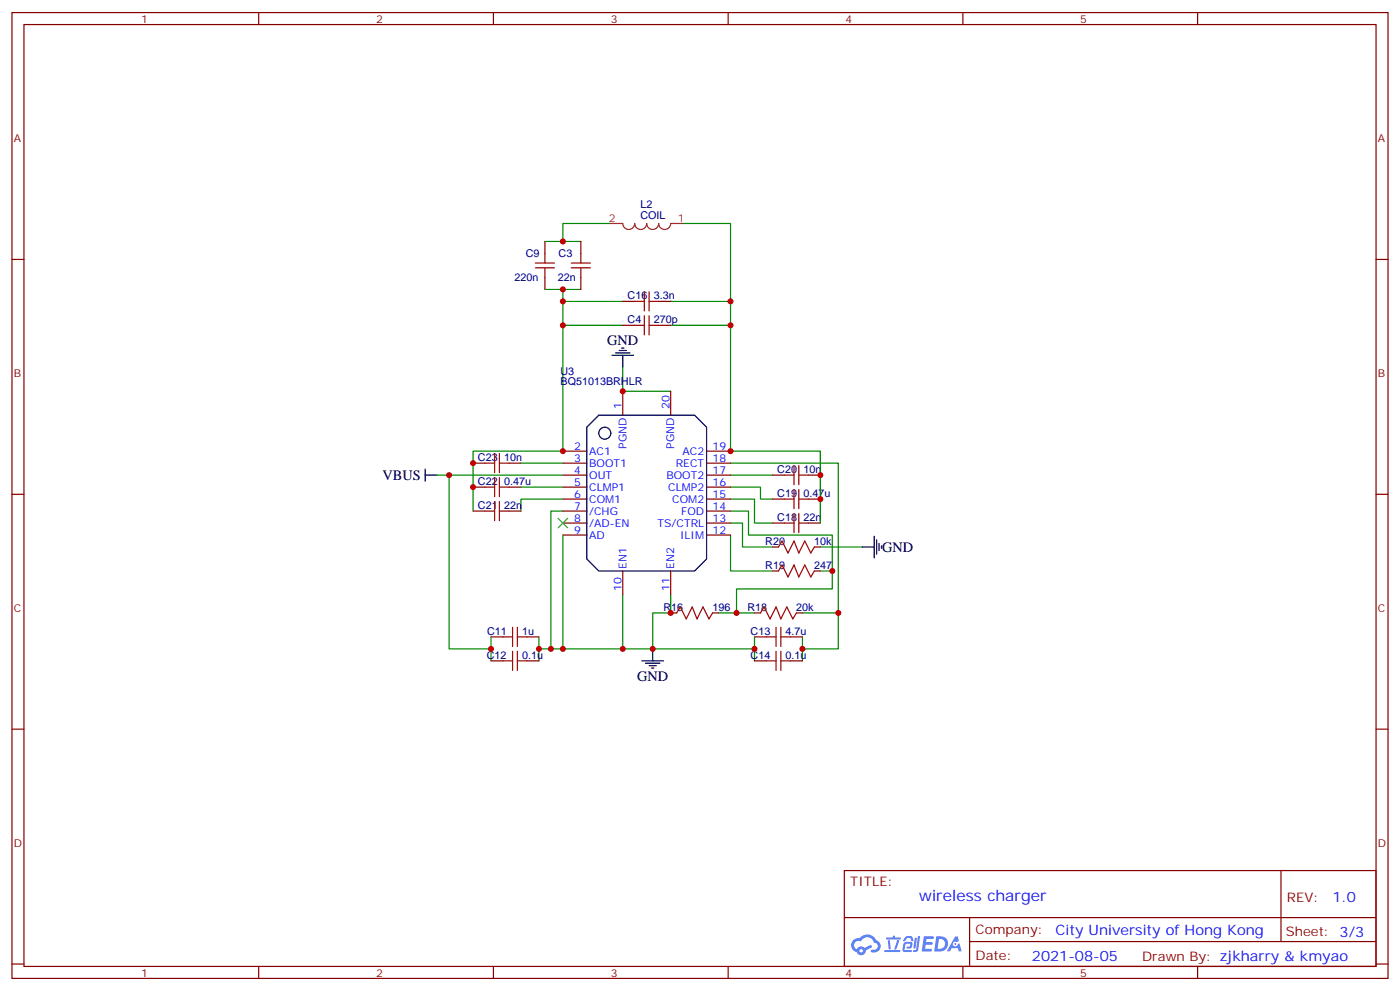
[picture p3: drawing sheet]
<svg xmlns="http://www.w3.org/2000/svg" width="412mm" height="292mm" viewBox="0 0 412 292" stroke-linecap="round" stroke-linejoin="round" font-family="sans-serif">
<g fill="none" stroke="#870000" stroke-width=".35">
<path d="M3.5 3.7h405.4v284.3h-405.4zM7.1 7.2h398.2v277.3h-398.2zM76.2 3.7v3.5M145.3 3.7v3.5M214.5 3.7v3.5M283.6 3.7v3.5M352.8 3.7v3.5M3.5 76.4h3.6M405.3 76.4h3.6M3.5 145.5h3.6M405.3 145.5h3.6M3.5 214.7h3.6"/>
<path d="M405.3 214.7h3.6M248.7 256.3h156.6v28.2h-156.6zM377.3 256.3v20.9M248.7 270.1h156.5M285.6 277.2h119.6M285.6 270.1v14.2M3.5 283.8h3.6M76.2 284.5v3.5M145.3 284.5v3.5M214.5 284.5v3.5M283.6 284.5v3.5M352.8 284.5v3.5"/>
<path d="M405.3 283.8h3.6"/>
</g>
<g fill="#5487ff">
<path d="M272.1 275.6h2.6l.3 .2-.1 .6h-2l-.1 1h1.6l.4 .4-.4 .3h-1.7l-.2 1.2 1.8 .1 .3 .3-.2 .4h-2.9z"/>
<path d="M281.4 275.7h.7l.4 1.3-.7 .3a.74 .74 0 0 0-1.1 .3 .74 .74 0 0 0 .5 1.1 .74 .74 0 0 0 .9-.7l.5-.3 .7 2.4h-.9l-.2-1h-1.9l-.5 1h-.9z"/>
<path d="M269.5 276.1h.6l-.4 2.9a.31 .31 0 0 1-.3 .3 .31 .31 0 0 1-.3-.3z"/>
<path d="M270.4 275.6h.6l-.5 4a.89 .89 0 0 1-.7 .7 .89 .89 0 0 1-.9-.3l1-.5z"/>
<path d="M266.8 275.8l.6-.2 1.2 .1 .5 1.3-.6 .1-.4-.9-1 .1a.95 .95 0 0 1-1 .8l-.1-.2z"/>
<path d="M266.4 277.5l1.8-.2a1.04 1.04 0 0 1 .6 1.1 1.04 1.04 0 0 1-.8 .9h-.7a.29 .29 0 0 1-.3-.4 .29 .29 0 0 1 .3-.2h.7l.2-.8h-1.4l-.4 1.7 1.9 .1a.29 .29 0 0 1 .3 .3 .29 .29 0 0 1-.3 .3h-2l-.4-.3 .2-2.1z"/>
<path d="M260.5 279.7h4.4a.3 .3 0 0 1 .3 .3 .3 .3 0 0 1-.3 .3h-4.3z"/>
<path d="M264.3 276.8h.6l-.5 1.6a1.02 1.02 0 0 1-.7 1.2l-.2-.3z"/>
<path d="M261.5 276.8h.6l.3 2.4-.3 .3-.3-.2z"/>
<path d="M261.1 276h1.9l.2-.5h.5l-.1 .5h1.5a.29 .29 0 0 1 .3 .3 .29 .29 0 0 1-.3 .3h-3.9z"/>
<path d="M275.8 275.6l-.6 4.5h1.4a2.27 2.27 0 0 0 2.7-2.3 2.27 2.27 0 0 0-2.7-2.2zM276.6 276.4a1.5 1.5 0 0 1 1.8 1.6 1.5 1.5 0 0 1-1.9 1.3h-.3z"/>
<path d="M251.4 276.8a2.09 2.09 0 0 0 1 3.5 1.37 1.37 0 0 0 1.5 .9 1.37 1.37 0 0 0 1.1-1.4l2-1-.5-.7-1.8 1a1.4 1.4 0 0 0-2.3 .4 1.32 1.32 0 0 1-.6-1.9 1.32 1.32 0 0 1 1.9-.4 2.02 2.02 0 0 1 2-1.3 2.02 2.02 0 0 1 1.8 1.6 1.09 1.09 0 0 1 1.1 1.4 1.09 1.09 0 0 1-1.6 .7 .41 .41 0 0 0-.5 .3 .41 .41 0 0 0 .4 .5 1.89 1.89 0 0 0 2.4-1.2 1.89 1.89 0 0 0-1.2-2.4 2.98 2.98 0 0 0-5-.6l-1 .1zM253.2 279.9a.52 .52 0 0 1 1 0 .52 .52 0 0 1-1 0z"/>
<circle cx="281.4" cy="277.9" r=".28"/>
</g>
<g fill="none" stroke="#008700" stroke-width=".35">
<path d="M160.5 71.1h10.6M179.9 65.8h-14.1v5.3M201.1 65.8h14.1v67h26.5v21.2M160.5 85.2h10.6M165.8 85.2v47.6h-26.5v17.7M165.8 95.8h17.6M165.8 88.7h17.6M197.6 95.8h17.6M197.6 88.7h17.6M183.4 108.1v7.1h14.2M128.8 139.9h37M132.3 139.9v51.1h12.3"/>
<path d="M153.5 136.3h12.3M215.2 136.3h31.7v54.7h-10.5v-3.5M215.2 139.9h12.3M153.5 143.4h12.3M165.8 150.5h-3.5v40.5M165.8 146.9h-12.3v3.6M165.8 157.5v33.5M215.2 150.5h5.3v7h24.7v10.6h-3.5M215.2 157.5v10.6h12.3M215.2 154h3.5v7h8.8M215.2 146.9h7v7.1h5.3M215.2 143.4h8.8v3.5h3.5"/>
<path d="M183.4 175.2v15.8M197.6 175.2v5.2h-5.3v10.6M241.7 161h12.3M245.2 168.1v5.3h-28.2v7M144.6 187.5v7.1M158.7 187.5v3.5h63.5M158.7 191v3.6M211.7 180.4h10.5M222.2 187.5v7.1M236.4 180.4h10.5M236.4 191v3.6"/>
</g>
<g fill="none" stroke="#000" stroke-width=".35">
<path d="M180.3 104.6h6.3M181.3 103.9h4.3M182.4 103.2h2.1M183.1 102.5h.7M183.4 104.6v3.5M125.2 139.9h3.6M125.2 138.1v3.5M176.4 122.2h28.2l3.5 3.6v38.8l-3.5 3.5h-28.2l-3.5-3.5v-38.8zM257.5 157.9v6.3M258.2 158.9v4.3M258.9 160v2.1M254 161h3.5"/>
<path d="M259.6 160.7v.7M189.1 194.6h6.3M190.1 195.3h4.3M191.2 196h2.1M191.9 196.7h.7M192.3 191v3.6"/>
<circle cx="178.2" cy="127.5" r="1.76"/>
</g>
<g fill="none" stroke="#a10000" stroke-width=".35">
<path d="M157.7 78.8h5.6M157.7 77.4h5.6M160.5 74.6v2.8M160.5 78.8v2.9M168.3 78.8h5.6M168.3 77.4h5.6M171.1 74.6v2.8M171.1 78.8v2.9M187 95.8h2.8M187 88.7h2.8M189.8 85.9v5.6M189.8 93v5.6"/>
<path d="M191.2 95.8h2.8M191.2 85.9v5.6M191.2 93v5.6M191.2 88.7h2.8M142.9 136.3h2.8M145.7 133.5v5.7M147.1 133.5v5.7M147.1 136.3h2.8M231.1 139.9h2.8M233.9 137.1v5.6M235.3 137.1v5.6M235.3 139.9h2.8"/>
<path d="M142.9 150.5h2.8M142.9 143.4h2.8M145.7 140.6v5.6M145.7 147.6v5.7M147.1 150.5h2.8M147.1 140.6v5.6M147.1 147.6v5.7M147.1 143.4h2.8M231.1 154h2.8M231.1 146.9h2.8M233.9 144.1v5.7M233.9 151.2v5.6"/>
<path d="M235.3 154h2.8M235.3 144.1v5.7M235.3 151.2v5.6M235.3 146.9h2.8M229.3 168.1l1.1-1.8 1.7 3.6 1.8-3.6 1.4 3.6 1.8-3.6 1.7 3.6 1.1-1.8M229.3 161l1.1-1.7 1.7 3.5 1.8-3.5 1.4 3.5 1.8-3.5 1.7 3.5 1.1-1.8M148.2 194.6h2.8M148.2 187.5h2.8M151 184.7v5.6M151 191.7v5.7M152.4 194.6h2.8M152.4 187.5h2.8"/>
<path d="M152.4 184.7v5.6M152.4 191.7v5.7M199.3 180.4l1.1-1.7 1.7 3.5 1.8-3.5 1.4 3.5 1.8-3.5 1.7 3.5 1.1-1.8M224 180.4l1.1-1.7 1.7 3.5 1.8-3.5 1.4 3.5 1.8-3.5 1.7 3.5 1.1-1.8M225.8 194.6h2.8M225.8 187.5h2.8M228.6 184.7v5.6M228.6 191.7v5.7M230 194.6h2.8M230 184.7v5.6M230 191.7v5.7M230 187.5h2.8"/>
</g>
<g fill="none" stroke="#870000" stroke-width=".35">
<path d="M160.5 71.1v3.5M171.1 71.1v3.5M160.5 81.7v3.5M171.1 81.7v3.5M183.4 95.8h3.6M183.4 88.7h3.6M194 95.8h3.6M194 88.7h3.6M183.4 115.2v7M197.6 115.2v7M139.3 136.3h3.6M149.9 136.3h3.6"/>
<path d="M165.8 139.9h7.1M165.8 136.3h7.1M165.8 132.8h7.1M208.1 139.9h7.1M208.1 136.3h7.1M208.1 132.8h7.1M227.5 139.9h3.6M238.1 139.9h3.6M139.3 150.5h3.6M139.3 143.4h3.6M149.9 150.5h3.6M149.9 143.4h3.6"/>
<path d="M165.8 154h7.1M165.8 146.9h7.1M165.8 150.5h7.1M165.8 143.4h7.1M165.8 157.5h7.1M208.1 154h7.1M208.1 146.9h7.1M208.1 150.5h7.1M208.1 143.4h7.1M208.1 157.5h7.1M227.5 154h3.6M227.5 146.9h3.6"/>
<path d="M238.1 154h3.6M238.1 146.9h3.6M183.4 168.1v7.1M197.6 168.1v7.1M227.5 168.1h1.8M227.5 161h1.8M239.9 168.1h1.8M239.9 161h1.8M144.6 194.6h3.6M144.6 187.5h3.6M155.2 194.6h3.5M155.2 187.5h3.5"/>
<path d="M197.6 180.4h1.7M209.9 180.4h1.8M222.2 180.4h1.8M222.2 194.6h3.6M222.2 187.5h3.6M232.8 194.6h3.6M232.8 187.5h3.6M234.6 180.4h1.8"/>
</g>
<path d="M179.9 65.8h3.5a1.76 1.76 0 0 0 1.8 1.8 1.76 1.76 0 0 0 1.8-1.8 1.76 1.76 0 0 0 1.7 1.8 1.76 1.76 0 0 0 1.8-1.8 1.76 1.76 0 0 0 1.8 1.8 1.76 1.76 0 0 0 1.7-1.8 1.76 1.76 0 0 0 1.8 1.8 1.76 1.76 0 0 0 1.8-1.8h3.5" fill="none" stroke="#8c2424" stroke-width=".35"/>
<path d="M164.4 152.6l2.8 2.8M167.2 152.6l-2.8 2.8" fill="none" stroke="#3c3" stroke-width=".35"/>
<g fill="#c00">
<circle cx="162.3" cy="191" r=".88"/>
<circle cx="165.8" cy="191" r=".88"/>
<circle cx="197.6" cy="180.4" r=".88"/>
<circle cx="183.4" cy="191" r=".88"/>
<circle cx="217" cy="180.4" r=".88"/>
<circle cx="245.2" cy="168.1" r=".88"/>
<circle cx="192.3" cy="191" r=".88"/>
<circle cx="246.9" cy="180.4" r=".88"/>
<circle cx="144.6" cy="191" r=".88"/>
<circle cx="132.3" cy="139.9" r=".88"/>
<circle cx="158.8" cy="191" r=".88"/>
<circle cx="222.3" cy="191" r=".88"/>
<circle cx="236.4" cy="191" r=".88"/>
<circle cx="241.7" cy="146.9" r=".88"/>
<circle cx="241.7" cy="139.9" r=".88"/>
<circle cx="215.2" cy="132.8" r=".88"/>
<circle cx="139.3" cy="143.4" r=".88"/>
<circle cx="139.3" cy="136.3" r=".88"/>
<circle cx="165.8" cy="132.8" r=".88"/>
<circle cx="215.2" cy="95.8" r=".88"/>
<circle cx="215.2" cy="88.7" r=".88"/>
<circle cx="165.8" cy="95.8" r=".88"/>
<circle cx="165.8" cy="88.7" r=".88"/>
<circle cx="165.8" cy="85.2" r=".88"/>
<circle cx="165.8" cy="71.1" r=".88"/>
<circle cx="183.4" cy="115.2" r=".88"/>
</g>
<text font-size="4.6" fill="#00f" x="270.8" y="265.3">wireless charger</text>
<g font-size="4.2">
<text x="178.9" y="101.4">GND</text>
<text x="112.7" y="141.3">VBUS</text>
<text x="259.8" y="162.5">GND</text>
<text x="187.7" y="200.6">GND</text>
</g>
<g font-size="4.2" fill="#00f">
<text x="392.5" y="265.6">1.0</text>
<text x="310.9" y="275.1">City University of Hong Kong</text>
<text x="304" y="282.9">2021-08-05</text>
</g>
<g font-size="3.9" fill="#800">
<text x="250.5" y="260.9">TITLE:</text>
<text x="379.1" y="265.6">REV:</text>
<text x="287.4" y="275.1">Company:</text>
<text x="378.7" y="275.7">Sheet: 3/3</text>
<text x="287.4" y="282.8">Date:</text>
<text x="336.4" y="282.8">Drawn By: zjkharry &amp; kmyao</text>
</g>
<g font-size="3.2" fill="#800">
<text x="41.6" y="6.7">1</text>
<text x="110.8" y="6.7">2</text>
<text x="179.9" y="6.7">3</text>
<text x="249.1" y="6.7">4</text>
<text x="318.2" y="6.7">5</text>
<text x="4.1" y="41.8">A</text>
<text x="405.9" y="41.8">A</text>
<text x="4.1" y="110.9">B</text>
<text x="405.9" y="110.9">B</text>
<text x="4.1" y="180.1">C</text>
<text x="405.9" y="180.1">C</text>
<text x="4.1" y="249.2">D</text>
<text x="405.9" y="249.2">D</text>
<text x="41.6" y="287.5">1</text>
<text x="110.8" y="287.5">2</text>
<text x="179.9" y="287.5">3</text>
<text x="249.1" y="287.5">4</text>
<text x="318.2" y="287.5">5</text>
</g>
<g font-size="3.2" fill="#8d2323">
<text x="179.3" y="65.4">2</text>
<text x="199.7" y="65.4">1</text>
</g>
<g font-size="3.2" fill="#000080">
<text x="188.7" y="64.4">COIL</text>
<text x="188.7" y="61.2">L2</text>
<text x="154.9" y="75.8">C9</text>
<text x="164.6" y="75.8">C3</text>
<text x="151.6" y="82.8">220n</text>
<text x="164.4" y="82.8">22n</text>
<text x="184.9" y="88.1">C16</text>
<text x="192.6" y="88.1">3.3n</text>
<text x="184.9" y="95.2">C4</text>
<text x="192.6" y="95.2">270p</text>
<text x="165.1" y="113.4">BQ51013BRHLR</text>
<text x="165.1" y="110.5">U3</text>
<text x="140.8" y="135.7">C23</text>
<text x="148.5" y="135.7">10n</text>
<text x="140.8" y="142.8">C22</text>
<text x="148.5" y="142.8">0.47u</text>
<text x="229" y="139.3">C20</text>
<text x="236.7" y="139.3">10n</text>
<text x="140.8" y="149.8">C21</text>
<text x="148.5" y="149.8">22n</text>
<text x="229" y="146.3">C19</text>
<text x="236.7" y="146.3">0.47u</text>
<text x="229" y="153.4">C18</text>
<text x="236.7" y="153.4">22n</text>
<text x="225.4" y="160.4">R20</text>
<text x="239.9" y="160.4">10k</text>
<text x="225.4" y="167.5">R19</text>
<text x="239.9" y="167.5">247</text>
<text x="195.5" y="179.8">R16</text>
<text x="209.9" y="179.8">196</text>
<text x="220.2" y="179.8">R18</text>
<text x="234.6" y="179.8">20k</text>
<text x="143.5" y="186.9">C11</text>
<text x="153.8" y="186.9">1u</text>
<text x="221.1" y="186.9">C13</text>
<text x="231.4" y="186.9">4.7u</text>
<text x="143.4" y="193.9">C12</text>
<text x="153.8" y="193.9">0.1u</text>
<text x="221.1" y="193.9">C14</text>
<text x="231.4" y="193.9">0.1u</text>
</g>
<g font-size="3.2" fill="#00f">
<text x="183.1" y="120.5" transform="rotate(-90 183.1 120.5)">1</text>
<text x="197.2" y="120.5" transform="rotate(-90 197.2 120.5)">20</text>
<text x="169.1" y="132.5">2</text>
<text x="169.1" y="136">3</text>
<text x="173.6" y="133.9">AC1</text>
<text x="173.6" y="137.4">BOOT1</text>
<text x="184.5" y="132.1" transform="rotate(-90 184.5 132.1)">PGND</text>
<text x="198.6" y="132.1" transform="rotate(-90 198.6 132.1)">PGND</text>
<text x="199" y="137.4">RECT</text>
<text x="201" y="133.9">AC2</text>
<text x="209.9" y="136">18</text>
<text x="209.9" y="132.5">19</text>
<text x="169.1" y="139.5">4</text>
<text x="169.1" y="143.1">5</text>
<text x="173.6" y="140.9">OUT</text>
<text x="196.3" y="140.9">BOOT2</text>
<text x="209.9" y="143.1">16</text>
<text x="209.9" y="139.5">17</text>
<text x="169.1" y="146.6">6</text>
<text x="173.6" y="144.5">CLMP1</text>
<text x="173.6" y="148">COM1</text>
<text x="196.8" y="144.5">CLMP2</text>
<text x="198" y="148">COM2</text>
<text x="209.9" y="146.6">15</text>
<text x="169.1" y="150.1">7</text>
<text x="169.1" y="153.6">8</text>
<text x="173.6" y="151.5">/CHG</text>
<text x="173.6" y="155">/AD-EN</text>
<text x="193.7" y="155">TS/CTRL</text>
<text x="200.7" y="151.5">FOD</text>
<text x="209.9" y="153.6">13</text>
<text x="209.9" y="150.1">14</text>
<text x="169.1" y="157.2">9</text>
<text x="173.6" y="158.6">AD</text>
<text x="200.3" y="158.6">ILIM</text>
<text x="209.9" y="157.2">12</text>
<text x="184.5" y="167.4" transform="rotate(-90 184.5 167.4)">EN1</text>
<text x="198.6" y="167.4" transform="rotate(-90 198.6 167.4)">EN2</text>
<text x="183.1" y="173.9" transform="rotate(-90 183.1 173.9)">10</text>
<text x="197.2" y="173.9" transform="rotate(-90 197.2 173.9)">11</text>
</g>
</svg>
